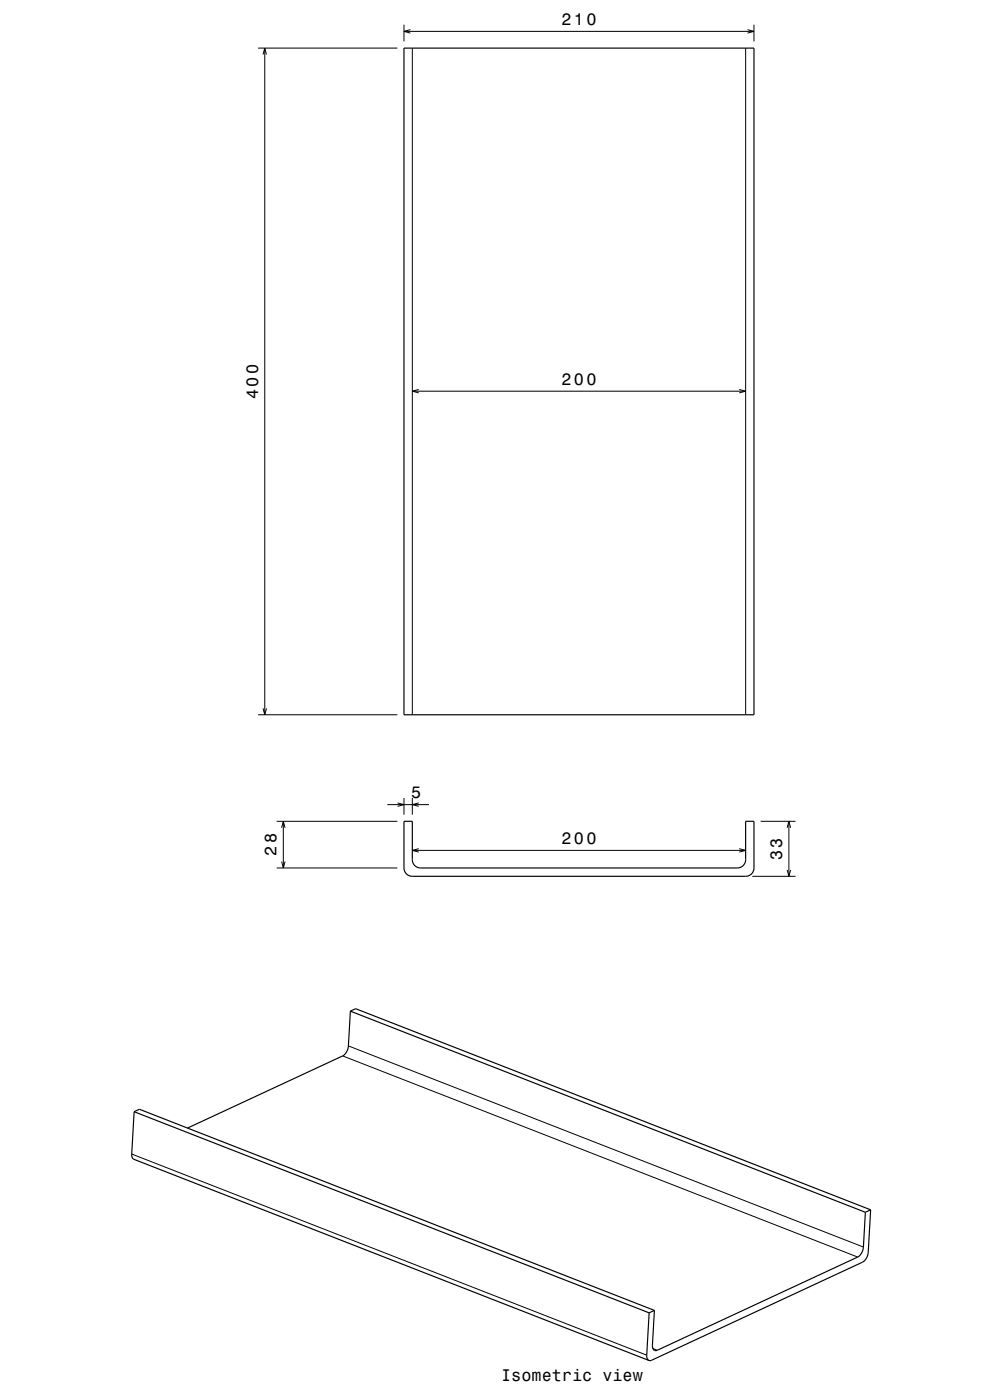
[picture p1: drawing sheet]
<svg xmlns="http://www.w3.org/2000/svg" width="297mm" height="420mm" viewBox="0 0 297 420" stroke-linecap="round" stroke-linejoin="round" font-family="sans-serif">
<g fill="none" stroke="#000" stroke-width=".3">
<path d="M77.4 14.4h41.8M78.9 16.4l.5-2 .5 2M79.4 14.4v200M121.2 7.4v5M121.2 9.4h105M123.1 8.9l-1.9 .5 1.9 .5M123.7 14.4v200M223.7 14.4v200M224.3 8.9l1.9 .5-1.9 .5M226.2 7.4v5M123.7 117.4h100M125.6 116.8l-1.9 .6 1.9 .5"/>
<path d="M221.8 116.8l1.9 .6-1.9 .5M77.4 214.4h41.8M78.9 212.5l.5 1.9 .5-1.9M121.2 239.4v5M123.7 239.4v5M83 246.4h36.2M84.5 248.3l.5-1.9 .5 1.9M84.5 258.5l.5 1.9 .5-1.9M85 246.4v14M116.2 241.4h12.5M119.3 240.9l1.9 .5-1.9 .5M123.7 255.1h100"/>
<path d="M125.6 254.6l-1.9 .5 1.9 .5M125.6 240.9l-1.9 .5 1.9 .5M221.8 254.6l1.9 .5-1.9 .5M228.2 246.4h10.5M236.1 248.3l.6-1.9 .5 1.9M236.7 246.4v16.5M83 260.4h36.2M225.7 262.9h13M236.1 261l.6 1.9 .5-1.9M102.8 316.8l154.5 60.3M104.5 313.8l154.5 60.3M39.5 346.2l154.5 60.4"/>
<path d="M195.9 404.6l1.3 .5"/>
</g>
<g fill="none" stroke="#000" stroke-width=".35">
<path d="M121.2 14.4h105v200h-105zM121.2 246.4h2.5v11.5a2.5 2.5 0 0 0 2.5 2.5h95a2.5 2.5 0 0 0 2.5-2.5v-11.5h2.5v14a2.5 2.5 0 0 1-2.5 2.5h-100a2.5 2.5 0 0 1-2.5-2.5zM105.1 303.3l-.6 10.5a3.8 3.8 0 0 1-1.7 3l-46.5 21.6M105.1 303.3l1.6-.7 154.5 60.4M105.1 303.3l154.5 60.4M40.2 333.5l-.7 12.9 .2 1 .4 .4 154.6 60.3M40.2 333.5l154.5 60.4M40.2 333.5l1.6-.7 154.5 60.3M259.6 363.7l-.6 10.4a3.8 3.8 0 0 1-1.7 3l-60.1 28a1.13 1.13 0 0 1-1.3-.3 1.13 1.13 0 0 1-.2-1.3l.6-10.4M261.2 363l-.7 12.6a3.8 3.8 0 0 1-1.7 3.1l-63.3 29.4h-.8M261.2 363l-1.6 .7M194.7 393.9l-.7 12.9 .2 .9 .5 .4"/>
<path d="M196.3 393.1l-1.6 .8"/>
</g>
<g font-size="5">
<text x="168.4" y="7.4">210</text>
<text x="77.4" y="119.7" transform="rotate(-90 77.4 119.7)">400</text>
<text x="168.4" y="115.4">200</text>
<text x="123.3" y="239.4">5</text>
<text x="83" y="256.8" transform="rotate(-90 83 256.8)">28</text>
<text x="168.4" y="253.1">200</text>
<text x="234.7" y="258" transform="rotate(-90 234.7 258)">33</text>
<text x="150.4" y="414.2">Isometric view</text>
</g>
</svg>
